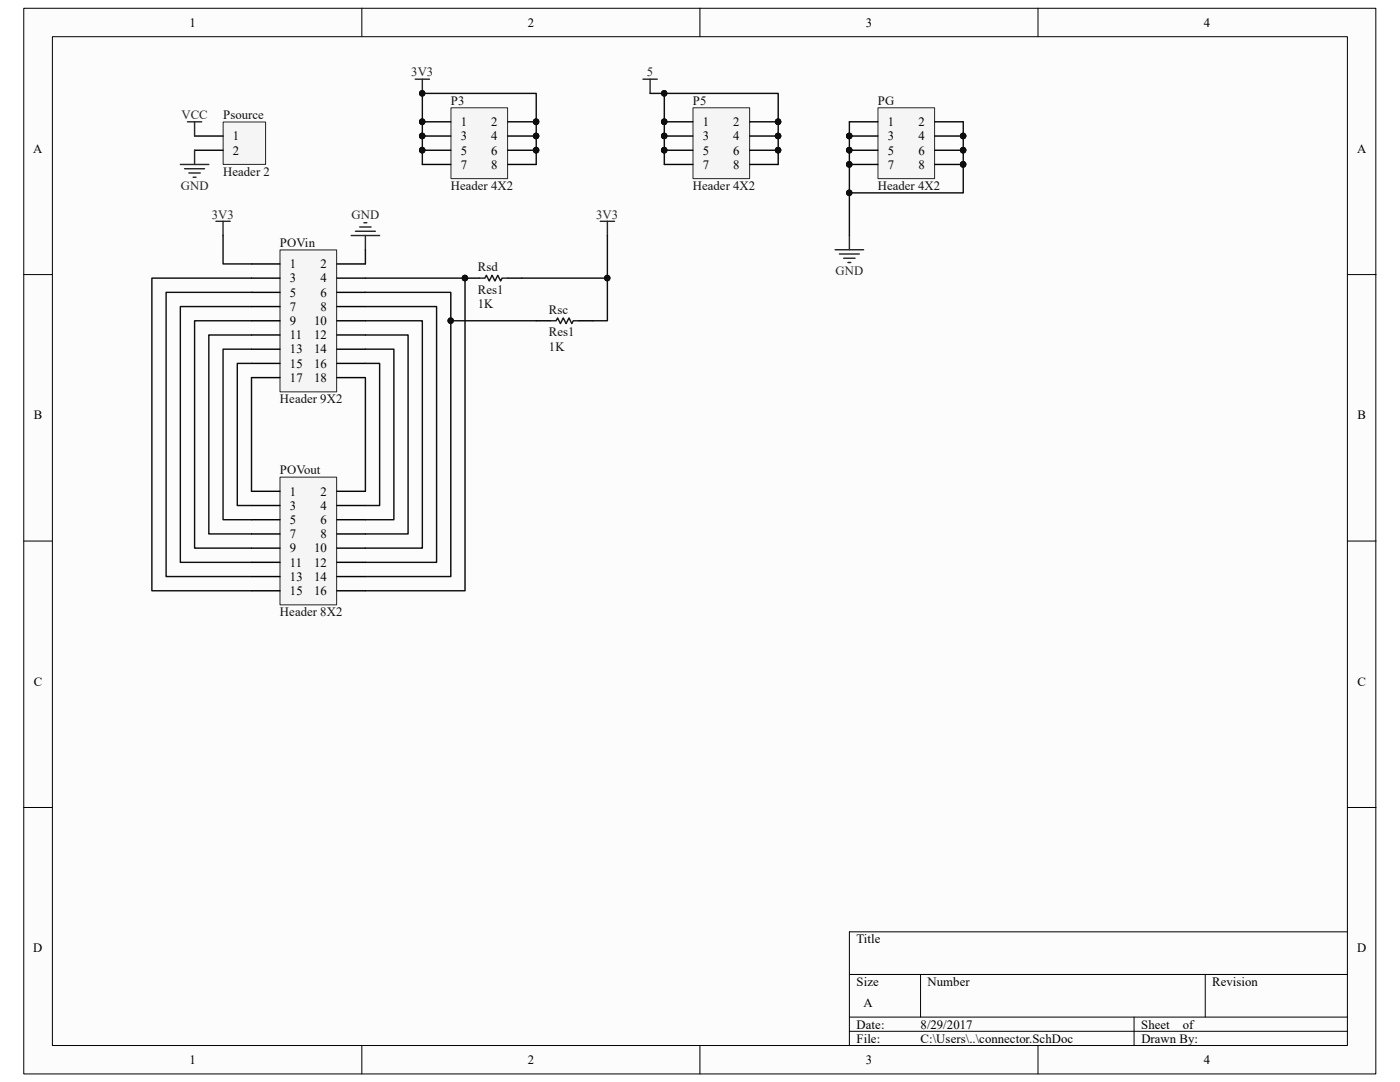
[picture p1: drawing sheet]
<svg xmlns="http://www.w3.org/2000/svg" width="279mm" height="216mm" viewBox="0 0 279 216" stroke-linecap="round" stroke-linejoin="round" font-family="sans-serif">
<path d="M4.8 1.7h269.8v212.6h-269.8z" fill="#fcfcfc"/>
<path d="M4.7 1.7h269.9v212.6h-269.9z" fill="none" stroke="#000" stroke-width=".2"/>
<path d="M10.5 7.4h258.4v201.2h-258.4z" fill="#fcfcfc"/>
<g fill="none" stroke="#000" stroke-width=".2">
<path d="M10.5 7.3h258.4v201.3h-258.4zM72.2 1.6v5.7M139.7 1.6v5.7M207.2 1.6v5.7M4.7 54.8h5.7M268.9 54.8h5.7M4.7 108h5.7M268.9 108h5.7M4.7 161.1h5.7M268.9 161.1h5.7M169.5 194.4h99.4M183.7 194.4v8.5"/>
<path d="M240.5 194.4v8.5M268.9 185.9h-99.4v22.7M72.2 208.6v5.7M139.7 208.6v5.7M169.5 202.9h99.4M169.5 205.8h99.4M207.2 208.6v5.7M226.3 202.9v5.7"/>
</g>
<path d="M44.6 24.4h8.4v8.4h-8.4z" fill="#f5f5f5"/>
<path d="M44.5 24.3h8.5v8.5h-8.5z" fill="none" stroke="#262626" stroke-width=".2"/>
<path d="M38.8 27.1h5.7M38.8 30h5.7" fill="none" stroke="#000" stroke-width=".28"/>
<path d="M36 32.8h5.7M36.8 33.7h4M37.4 24.3h2.9M37.7 34.5h2.3M38.5 35.4h.6M38.8 24.3v2.8M38.8 30v2.8" fill="none" stroke="#262626" stroke-width=".28"/>
<path d="M55.9 49.9h11.3v28.3h-11.3z" fill="#f5f5f5"/>
<path d="M55.9 49.9h11.3v28.3h-11.3z" fill="none" stroke="#262626" stroke-width=".2"/>
<g fill="none" stroke="#000" stroke-width=".28">
<path d="M50.2 52.7h5.7M50.2 55.5h5.7M50.2 58.3h5.7M67.2 52.7h5.7M67.2 55.5h5.7M67.2 58.3h5.7M50.2 61.2h5.7M50.2 64h5.7M50.2 66.8h5.7M50.2 69.7h5.7M50.2 72.5h5.7M50.2 75.3h5.7"/>
<path d="M67.2 61.2h5.7M67.2 64h5.7M67.2 66.8h5.7M67.2 69.7h5.7M67.2 72.5h5.7M67.2 75.3h5.7"/>
</g>
<path d="M55.9 95.2h11.3v25.5h-11.3z" fill="#f5f5f5"/>
<path d="M55.9 95.2h11.3v25.5h-11.3z" fill="none" stroke="#262626" stroke-width=".2"/>
<g fill="none" stroke="#000" stroke-width=".28">
<path d="M50.2 98h5.7M67.2 98h5.7M50.2 100.9h5.7M50.2 103.7h5.7M50.2 106.5h5.7M50.2 109.4h5.7M50.2 112.2h5.7M50.2 115h5.7M50.2 117.9h5.7M67.2 100.9h5.7M67.2 103.7h5.7M67.2 106.5h5.7"/>
<path d="M67.2 109.4h5.7M67.2 112.2h5.7M67.2 115h5.7M67.2 117.9h5.7"/>
</g>
<path d="M175.3 21.5h11.2v14.1h-11.2z" fill="#f5f5f5"/>
<path d="M175.2 21.5h11.3v14.1h-11.3z" fill="none" stroke="#262626" stroke-width=".2"/>
<path d="M169.5 24.3h5.7M169.5 27.1h5.7M169.5 30h5.7M169.5 32.8h5.7M186.6 24.3h5.6M186.6 27.1h5.6M186.6 30h5.6M186.6 32.8h5.6" fill="none" stroke="#000" stroke-width=".28"/>
<g fill="#0e0e0e" stroke="#0e0e0e" stroke-width=".2">
<circle cx="169.5" cy="27.1" r=".55"/>
<circle cx="192.2" cy="27.1" r=".55"/>
<circle cx="169.5" cy="30" r=".55"/>
<circle cx="192.2" cy="30" r=".55"/>
<circle cx="169.5" cy="32.8" r=".55"/>
<circle cx="192.2" cy="32.8" r=".55"/>
</g>
<path d="M90 21.5h11.3v14.1h-11.3z" fill="#f5f5f5"/>
<path d="M90 21.5h11.3v14.1h-11.3z" fill="none" stroke="#262626" stroke-width=".2"/>
<path d="M84.3 24.3h5.7M84.3 27.1h5.7M84.3 30h5.7M84.3 32.8h5.7M101.3 24.3h5.7M101.3 27.1h5.7M101.3 30h5.7M101.3 32.8h5.7" fill="none" stroke="#000" stroke-width=".28"/>
<g fill="#0e0e0e" stroke="#0e0e0e" stroke-width=".2">
<circle cx="84.2" cy="24.3" r=".55"/>
<circle cx="107" cy="24.3" r=".55"/>
<circle cx="84.2" cy="27.1" r=".55"/>
<circle cx="107" cy="27.1" r=".55"/>
<circle cx="84.2" cy="30" r=".55"/>
<circle cx="107" cy="30" r=".55"/>
</g>
<path d="M138.3 21.5h11.3v14.1h-11.3z" fill="#f5f5f5"/>
<path d="M138.3 21.5h11.3v14.1h-11.3z" fill="none" stroke="#262626" stroke-width=".2"/>
<path d="M132.6 24.3h5.7M132.6 27.1h5.7M132.6 30h5.7M132.6 32.8h5.7M149.6 24.3h5.7M149.6 27.1h5.7M149.6 30h5.7M149.6 32.8h5.7M92.8 55.5h2.8M101.3 55.5h2.9M107 64h2.9M115.5 64h2.9" fill="none" stroke="#000" stroke-width=".28"/>
<g fill="#0e0e0e" stroke="#0e0e0e" stroke-width=".2">
<circle cx="132.5" cy="24.3" r=".55"/>
<circle cx="155.3" cy="24.3" r=".55"/>
<circle cx="132.5" cy="27.1" r=".55"/>
<circle cx="155.3" cy="27.1" r=".55"/>
<circle cx="132.5" cy="30" r=".55"/>
<circle cx="155.3" cy="30" r=".55"/>
<circle cx="84.2" cy="18.6" r=".55"/>
<circle cx="92.8" cy="55.5" r=".55"/>
<circle cx="169.5" cy="38.5" r=".55"/>
<circle cx="192.2" cy="32.8" r=".55"/>
<circle cx="192.2" cy="30" r=".55"/>
<circle cx="192.2" cy="27.1" r=".55"/>
<circle cx="169.5" cy="32.8" r=".55"/>
<circle cx="169.5" cy="30" r=".55"/>
<circle cx="169.5" cy="27.1" r=".55"/>
<circle cx="132.5" cy="18.6" r=".55"/>
<circle cx="107" cy="30" r=".55"/>
<circle cx="107" cy="27.1" r=".55"/>
<circle cx="107" cy="24.3" r=".55"/>
<circle cx="84.2" cy="24.3" r=".55"/>
<circle cx="84.2" cy="27.1" r=".55"/>
<circle cx="84.2" cy="30" r=".55"/>
<circle cx="89.9" cy="64" r=".55"/>
<circle cx="121.2" cy="55.5" r=".55"/>
</g>
<g fill="none" stroke="#262626" stroke-width=".28">
<path d="M82.9 15.8h2.8M84.3 15.8v2.8M128.3 15.8h2.9M129.7 15.8v2.8M43.1 44.2h2.8M44.5 44.2v2.8M70.1 47h5.7M70.9 46.1h4M71.8 45.3h2.3M72.6 44.4h.6M72.9 47v2.8M119.8 44.2h2.8"/>
<path d="M121.2 44.2v2.8M166.7 49.8h5.7M167.5 50.7h4M168.4 51.5h2.2M169.2 52.4h.6M169.5 47v2.8"/>
</g>
<path d="M95.6 55.5h1.2l.3-.6 .5 1.2 .6-1.2 .6 1.2 .5-1.2 .6 1.2 .3-.6h1.1M109.9 64h1.1l.3-.6 .5 1.2 .6-1.2 .6 1.2 .5-1.2 .6 1.2 .3-.6h1.1" fill="none" stroke="#1c1c1c" stroke-width=".28"/>
<g fill="none" stroke="#0e0e0e" stroke-width=".28">
<path d="M129.7 18.6h2.9M84.3 32.8v-14.2h22.7v14.2M132.6 32.8v-14.2h22.7v14.2M169.5 24.3v22.7M192.2 24.3v14.2h-22.7M44.5 47v5.7h5.7M50.2 58.3h-17.1v56.7h17.1M50.2 55.5h-19.9v62.4h19.9M72.9 58.3h17.1v56.7h-17.1M72.9 55.5h19.9v62.4h-19.9M72.9 49.8v2.9M104.2 55.5h17"/>
<path d="M121.2 47v17h-2.8M50.2 72.5h-2.8v28.4h2.8M50.2 69.7h-5.7v34h5.7M50.2 66.8h-8.5v39.7h8.5M50.2 64h-11.4v45.4h11.4M50.2 61.2h-14.2v51h14.2M50.2 75.3v22.7M72.9 72.5h2.9v28.4h-2.9M72.9 69.7h5.7v34h-5.7M72.9 66.8h8.5v39.7h-8.5M72.9 64h11.4v45.4h-11.4M72.9 61.2h14.2v51h-14.2"/>
<path d="M72.9 75.3v22.7M90 64h17"/>
</g>
<g font-size="2.5">
<text x="37.8" y="5.3">1</text>
<text x="105.3" y="5.3">2</text>
<text x="172.8" y="5.3">3</text>
<text x="240.2" y="5.3">4</text>
<text x="46.5" y="28">1</text>
<text x="91.9" y="25.2">1</text>
<text x="91.9" y="28">3</text>
<text x="98" y="25.2">2</text>
<text x="98" y="28">4</text>
<text x="140.3" y="25.2">1</text>
<text x="140.3" y="28">3</text>
<text x="146.3" y="25.2">2</text>
<text x="146.3" y="28">4</text>
<text x="177.2" y="25.2">1</text>
<text x="177.2" y="28">3</text>
<text x="183.3" y="25.2">2</text>
<text x="183.3" y="28">4</text>
<text x="6.6" y="30.5">A</text>
<text x="46.5" y="30.9">2</text>
<text x="91.9" y="30.9">5</text>
<text x="91.9" y="33.7">7</text>
<text x="98" y="30.9">6</text>
<text x="98" y="33.7">8</text>
<text x="140.3" y="30.9">5</text>
<text x="140.3" y="33.7">7</text>
<text x="146.3" y="30.9">6</text>
<text x="146.3" y="33.7">8</text>
<text x="177.2" y="30.9">5</text>
<text x="177.2" y="33.7">7</text>
<text x="183.3" y="30.9">6</text>
<text x="183.3" y="33.7">8</text>
<text x="270.8" y="30.5">A</text>
<text x="57.9" y="53.5">1</text>
<text x="64" y="53.5">2</text>
<text x="57.9" y="56.3">3</text>
<text x="57.9" y="59.2">5</text>
<text x="64" y="56.3">4</text>
<text x="64" y="59.2">6</text>
<text x="57.9" y="62">7</text>
<text x="57.9" y="64.9">9</text>
<text x="62.7" y="64.9">10</text>
<text x="64" y="62">8</text>
<text x="57.9" y="67.7">11</text>
<text x="57.9" y="70.5">13</text>
<text x="62.7" y="67.7">12</text>
<text x="62.7" y="70.5">14</text>
<text x="57.9" y="73.4">15</text>
<text x="57.9" y="76.2">17</text>
<text x="62.7" y="73.4">16</text>
<text x="62.7" y="76.2">18</text>
<text x="6.7" y="83.7">B</text>
<text x="270.9" y="83.7">B</text>
<text x="57.9" y="98.9">1</text>
<text x="57.9" y="101.7">3</text>
<text x="64" y="98.9">2</text>
<text x="64" y="101.7">4</text>
<text x="57.9" y="104.6">5</text>
<text x="57.9" y="107.4">7</text>
<text x="64" y="104.6">6</text>
<text x="64" y="107.4">8</text>
<text x="57.9" y="110.2">9</text>
<text x="57.9" y="113.1">11</text>
<text x="62.7" y="110.2">10</text>
<text x="62.7" y="113.1">12</text>
<text x="57.9" y="115.9">13</text>
<text x="57.9" y="118.7">15</text>
<text x="62.7" y="115.9">14</text>
<text x="62.7" y="118.7">16</text>
<text x="6.7" y="136.8">C</text>
<text x="270.9" y="136.8">C</text>
<text x="6.6" y="190">D</text>
<text x="170.9" y="188.2">Title</text>
<text x="270.8" y="190">D</text>
<text x="170.9" y="196.7">Size</text>
<text x="185.1" y="196.7">Number</text>
<text x="241.9" y="196.7">Revision</text>
<text x="172.3" y="201">A</text>
<text x="170.9" y="205.2">Date:</text>
<text x="170.9" y="208.1">File:</text>
<text x="183.7" y="208.1">C:\Users\..\connector.SchDoc</text>
<text x="183.7" y="205.2">8/29/2017</text>
<text x="227.8" y="205.2">Sheet</text>
<text x="227.8" y="208.1">Drawn By:</text>
<text x="236" y="205.2">of</text>
<text x="37.8" y="212.3">1</text>
<text x="105.3" y="212.3">2</text>
<text x="172.8" y="212.3">3</text>
<text x="240.2" y="212.3">4</text>
</g>
<g font-size="2.5" fill="#262626">
<text x="82.1" y="15.2">3V3</text>
<text x="129.1" y="15.2">5</text>
<text x="36.2" y="23.7">VCC</text>
<text x="36.1" y="37.9">GND</text>
<text x="42.3" y="43.6">3V3</text>
<text x="70.1" y="43.6">GND</text>
<text x="119" y="43.6">3V3</text>
<text x="166.8" y="54.9">GND</text>
</g>
<g font-size="2.5" fill="#0e0e0e">
<text x="44.5" y="23.7">Psource</text>
<text x="90" y="20.9">P3</text>
<text x="138.3" y="20.9">P5</text>
<text x="175.2" y="20.9">PG</text>
<text x="44.5" y="35.1">Header 2</text>
<text x="90" y="37.9">Header 4X2</text>
<text x="138.3" y="37.9">Header 4X2</text>
<text x="175.2" y="37.9">Header 4X2</text>
<text x="55.9" y="49.3">POVin</text>
<text x="95.4" y="54.1">Rsd</text>
<text x="95.4" y="58.6">Res1</text>
<text x="95.4" y="61.5">1K</text>
<text x="109.6" y="62.6">Rsc</text>
<text x="109.6" y="70">1K</text>
<text x="109.6" y="67.1">Res1</text>
<text x="55.9" y="80.5">Header 9X2</text>
<text x="55.9" y="94.7">POVout</text>
<text x="55.9" y="123">Header 8X2</text>
</g>
</svg>
